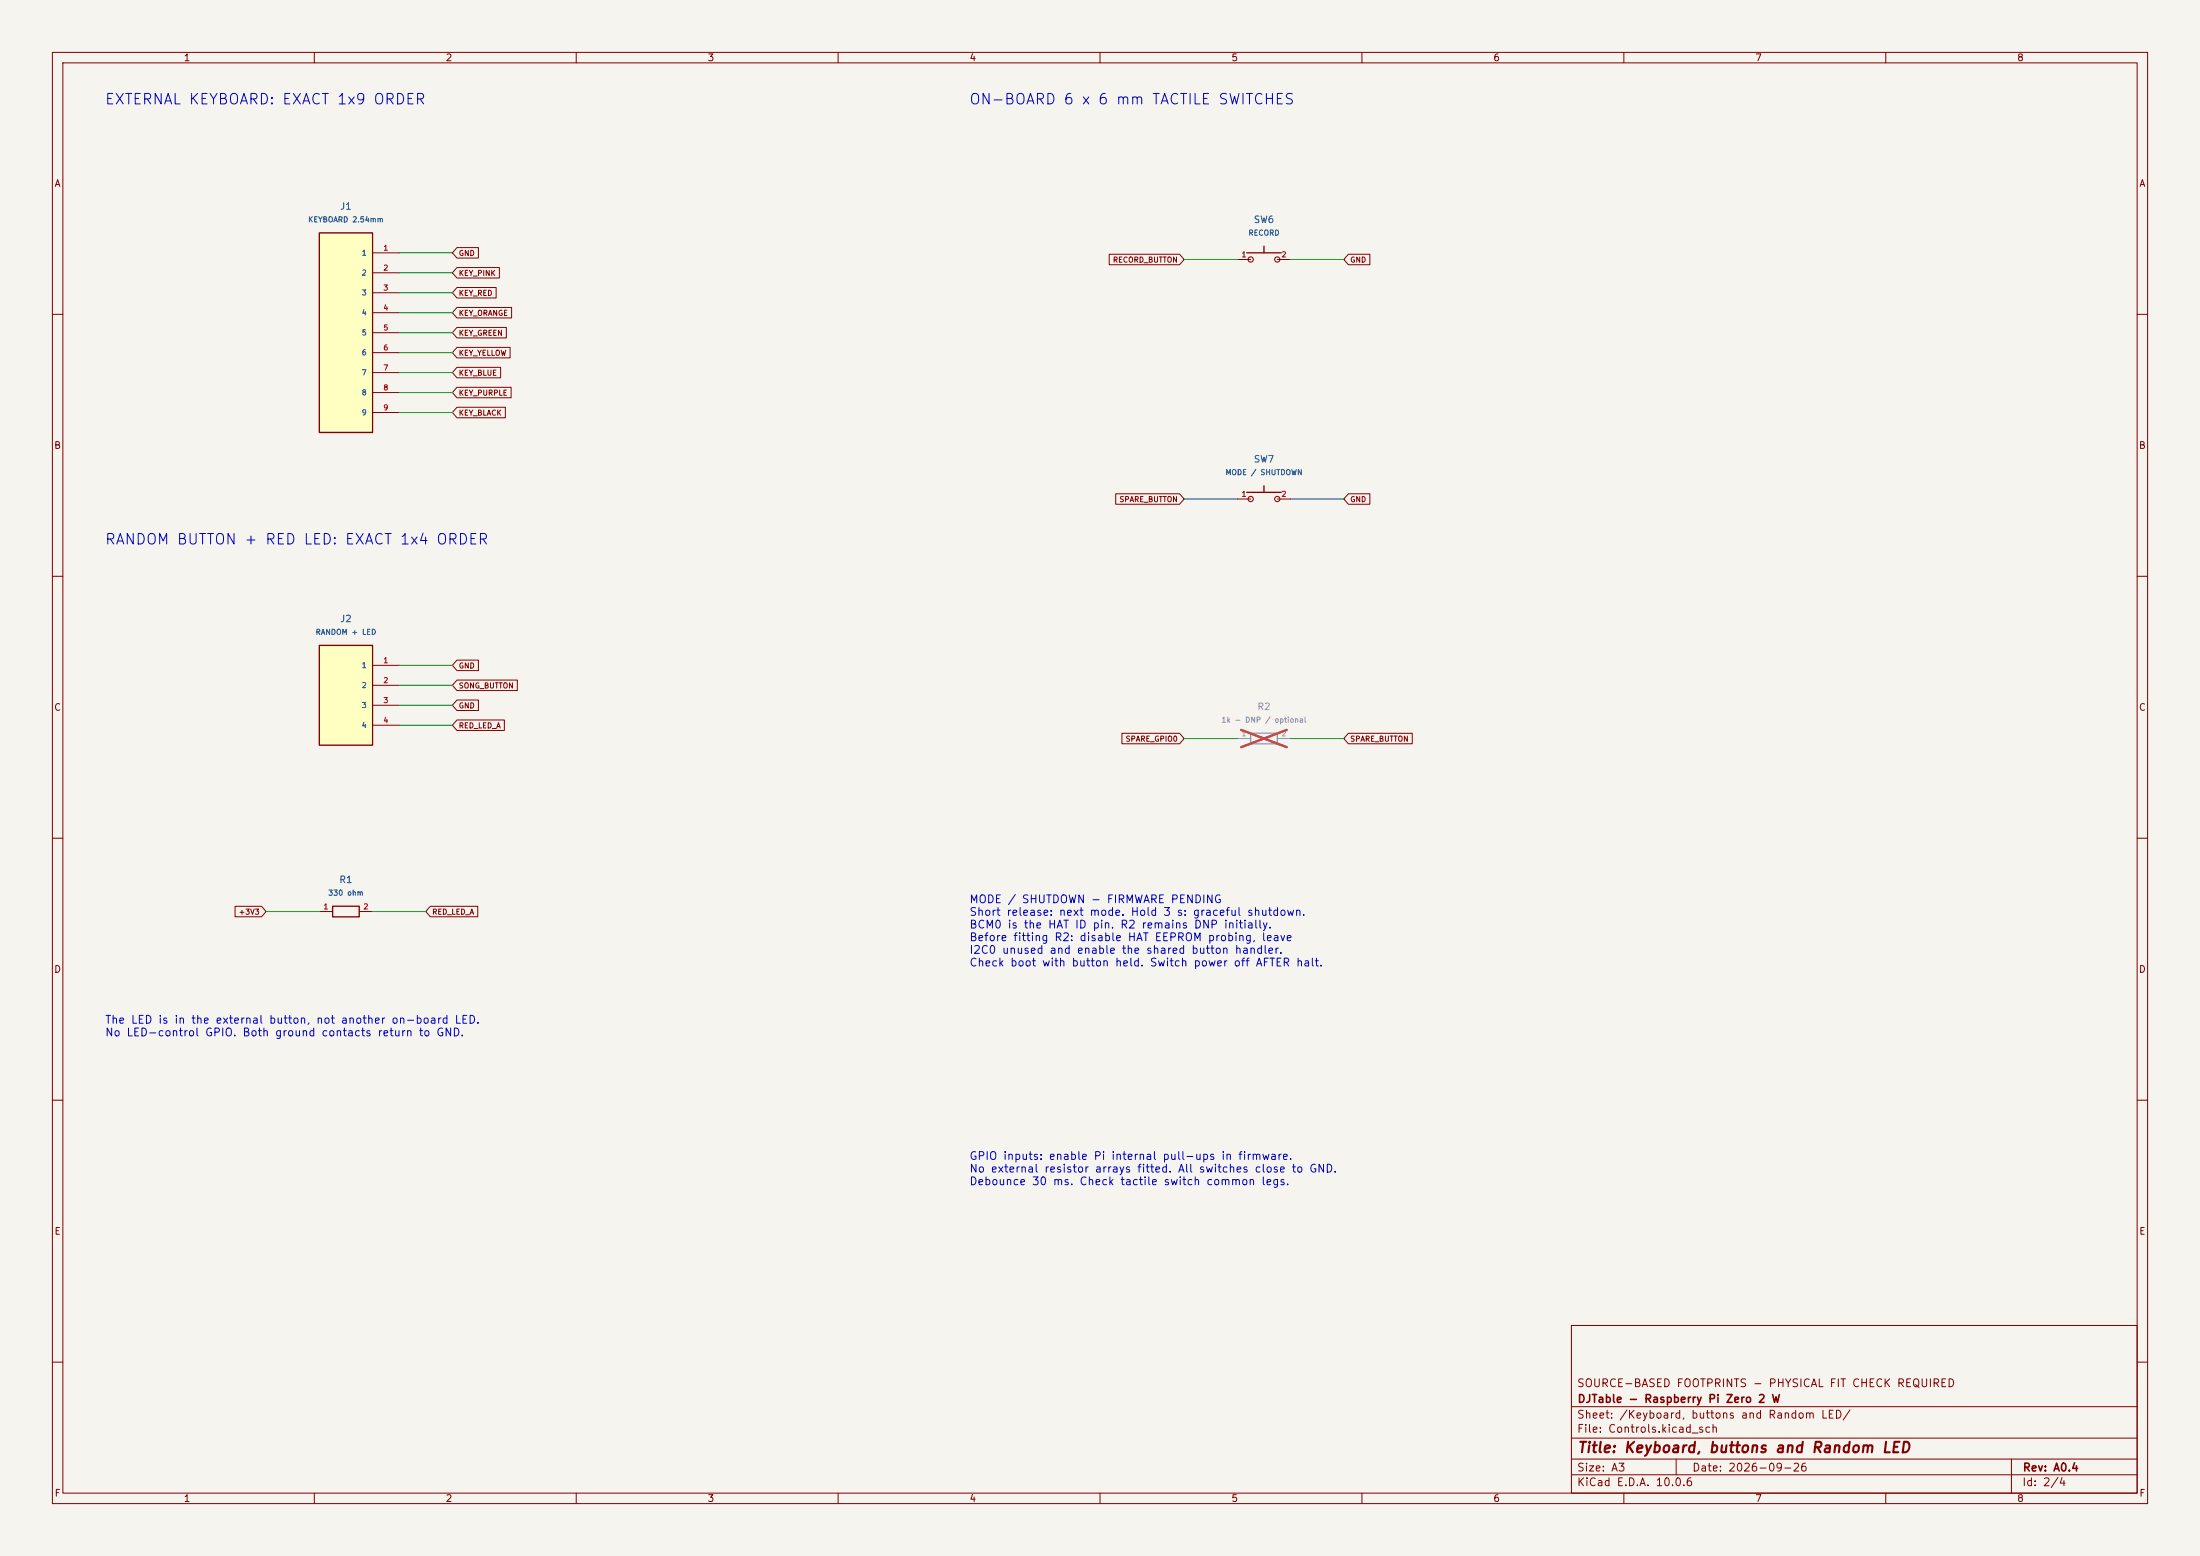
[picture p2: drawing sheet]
(kicad_sch
 (version 20260306)
 (generator "eeschema")
 (generator_version "10.0")
 (paper "A3")
 (title_block
  (title "Keyboard, buttons and Random LED")
  (date "2026-09-26")
  (rev "A0.4")
  (company "DJTable - Raspberry Pi Zero 2 W")
  (comment 1 "SOURCE-BASED FOOTPRINTS - PHYSICAL FIT CHECK REQUIRED"))
 (lib_symbols
  (symbol "DJTable:Header_4"
   (pin_names
    (offset 1.016)) (exclude_from_sim no) (in_bom yes) (on_board yes)
   (in_pos_files yes)
   (duplicate_pin_numbers_are_jumpers no)
   (property "Reference" "U" (at 0 12.525 0) (show_name no) (do_not_autoplace no) (effects (font (size 1.27 1.27))))
   (property "Value" "Header_4" (at 0 -12.525 0) (show_name no) (do_not_autoplace no) (effects (font (size 1.27 1.27))))
   (property "Footprint" "" (at 0 0 0) (show_name no) (do_not_autoplace no) (hide yes) (effects (font (size 1.27 1.27))))
   (property "Datasheet" "" (at 0 0 0) (show_name no) (do_not_autoplace no) (hide yes) (effects (font (size 1.27 1.27))))
   (property "Description" "" (at 0 0 0) (show_name no) (do_not_autoplace no) (hide yes) (effects (font (size 1.27 1.27))))
   (symbol "Header_4_0_1"
    (rectangle (start -5.08 9.525) (end 5.08 -9.525) (stroke (width 0.254) (type default)) (fill (type background))))
   (symbol "Header_4_1_1"
    (pin passive line (at 10.16 5.715 180) (length 5.08) (name "1" (effects (font (size 1 1)))) (number "1" (effects (font (size 1 1)))))
    (pin passive line (at 10.16 1.905 180) (length 5.08) (name "2" (effects (font (size 1 1)))) (number "2" (effects (font (size 1 1)))))
    (pin passive line (at 10.16 -1.905 180) (length 5.08) (name "3" (effects (font (size 1 1)))) (number "3" (effects (font (size 1 1)))))
    (pin passive line (at 10.16 -5.715 180) (length 5.08) (name "4" (effects (font (size 1 1)))) (number "4" (effects (font (size 1 1))))))
   (embedded_fonts no))
  (symbol "DJTable:Header_9"
   (pin_names
    (offset 1.016)) (exclude_from_sim no) (in_bom yes) (on_board yes)
   (in_pos_files yes)
   (duplicate_pin_numbers_are_jumpers no)
   (property "Reference" "U" (at 0 22.05 0) (show_name no) (do_not_autoplace no) (effects (font (size 1.27 1.27))))
   (property "Value" "Header_9" (at 0 -22.05 0) (show_name no) (do_not_autoplace no) (effects (font (size 1.27 1.27))))
   (property "Footprint" "" (at 0 0 0) (show_name no) (do_not_autoplace no) (hide yes) (effects (font (size 1.27 1.27))))
   (property "Datasheet" "" (at 0 0 0) (show_name no) (do_not_autoplace no) (hide yes) (effects (font (size 1.27 1.27))))
   (property "Description" "" (at 0 0 0) (show_name no) (do_not_autoplace no) (hide yes) (effects (font (size 1.27 1.27))))
   (symbol "Header_9_0_1"
    (rectangle (start -5.08 19.05) (end 5.08 -19.05) (stroke (width 0.254) (type default)) (fill (type background))))
   (symbol "Header_9_1_1"
    (pin passive line (at 10.16 15.24 180) (length 5.08) (name "1" (effects (font (size 1 1)))) (number "1" (effects (font (size 1 1)))))
    (pin passive line (at 10.16 11.43 180) (length 5.08) (name "2" (effects (font (size 1 1)))) (number "2" (effects (font (size 1 1)))))
    (pin passive line (at 10.16 7.62 180) (length 5.08) (name "3" (effects (font (size 1 1)))) (number "3" (effects (font (size 1 1)))))
    (pin passive line (at 10.16 3.81 180) (length 5.08) (name "4" (effects (font (size 1 1)))) (number "4" (effects (font (size 1 1)))))
    (pin passive line (at 10.16 0 180) (length 5.08) (name "5" (effects (font (size 1 1)))) (number "5" (effects (font (size 1 1)))))
    (pin passive line (at 10.16 -3.81 180) (length 5.08) (name "6" (effects (font (size 1 1)))) (number "6" (effects (font (size 1 1)))))
    (pin passive line (at 10.16 -7.62 180) (length 5.08) (name "7" (effects (font (size 1 1)))) (number "7" (effects (font (size 1 1)))))
    (pin passive line (at 10.16 -11.43 180) (length 5.08) (name "8" (effects (font (size 1 1)))) (number "8" (effects (font (size 1 1)))))
    (pin passive line (at 10.16 -15.24 180) (length 5.08) (name "9" (effects (font (size 1 1)))) (number "9" (effects (font (size 1 1))))))
   (embedded_fonts no))
  (symbol "DJTable:R"
   (pin_names
    (offset 1.016)) (exclude_from_sim no) (in_bom yes) (on_board yes)
   (in_pos_files yes)
   (duplicate_pin_numbers_are_jumpers no)
   (property "Reference" "U" (at 0 4.016 0) (show_name no) (do_not_autoplace no) (effects (font (size 1.27 1.27))))
   (property "Value" "R" (at 0 -4.016 0) (show_name no) (do_not_autoplace no) (effects (font (size 1.27 1.27))))
   (property "Footprint" "" (at 0 0 0) (show_name no) (do_not_autoplace no) (hide yes) (effects (font (size 1.27 1.27))))
   (property "Datasheet" "" (at 0 0 0) (show_name no) (do_not_autoplace no) (hide yes) (effects (font (size 1.27 1.27))))
   (property "Description" "" (at 0 0 0) (show_name no) (do_not_autoplace no) (hide yes) (effects (font (size 1.27 1.27))))
   (symbol "R_0_1"
    (rectangle (start -2.54 1.016) (end 2.54 -1.016) (stroke (width 0.254) (type default)) (fill (type none))))
   (symbol "R_1_1"
    (pin passive line (at -5.08 0 0) (length 2.54) (name "" (effects (font (size 1 1)))) (number "1" (effects (font (size 1 1)))))
    (pin passive line (at 5.08 0 180) (length 2.54) (name "" (effects (font (size 1 1)))) (number "2" (effects (font (size 1 1))))))
   (embedded_fonts no))
  (symbol "DJTable:SW_Push"
   (pin_names
    (offset 1.016)) (exclude_from_sim no) (in_bom yes) (on_board yes)
   (in_pos_files yes)
   (duplicate_pin_numbers_are_jumpers no)
   (property "Reference" "U" (at 0 5.54 0) (show_name no) (do_not_autoplace no) (effects (font (size 1.27 1.27))))
   (property "Value" "SW_Push" (at 0 -5.54 0) (show_name no) (do_not_autoplace no) (effects (font (size 1.27 1.27))))
   (property "Footprint" "" (at 0 0 0) (show_name no) (do_not_autoplace no) (hide yes) (effects (font (size 1.27 1.27))))
   (property "Datasheet" "" (at 0 0 0) (show_name no) (do_not_autoplace no) (hide yes) (effects (font (size 1.27 1.27))))
   (property "Description" "" (at 0 0 0) (show_name no) (do_not_autoplace no) (hide yes) (effects (font (size 1.27 1.27))))
   (symbol "SW_Push_0_1"
    (polyline (pts (xy -3.3 1.27) (xy 3.3 1.27)) (stroke (width 0.254) (type default)) (fill (type none)))
    (circle (center -2.54 0) (radius 0.5) (stroke (width 0.2) (type default)) (fill (type none)))
    (polyline (pts (xy 0 1.27) (xy 0 2.54)) (stroke (width 0.254) (type default)) (fill (type none)))
    (circle (center 2.54 0) (radius 0.5) (stroke (width 0.2) (type default)) (fill (type none))))
   (symbol "SW_Push_1_1"
    (pin passive line (at -5.08 0 0) (length 2.54) (name "" (effects (font (size 1 1)))) (number "1" (effects (font (size 1 1)))))
    (pin passive line (at 5.08 0 180) (length 2.54) (name "" (effects (font (size 1 1)))) (number "2" (effects (font (size 1 1))))))
   (embedded_fonts no)))
 (text "GPIO inputs: enable Pi internal pull-ups in firmware.\nNo external resistor arrays fitted. All switches close to GND.\nDebounce 30 ms. Check tactile switch common legs."
  (exclude_from_sim no)
  (at 185 220 0)
  (effects (font (size 1.5 1.5)) (justify left top)))
 (text "EXTERNAL KEYBOARD: EXACT 1x9 ORDER"
  (exclude_from_sim no)
  (at 20 18 0)
  (effects (font (size 2 2)) (justify left top)))
 (text "MODE / SHUTDOWN - FIRMWARE PENDING\nShort release: next mode. Hold 3 s: graceful shutdown.\nBCM0 is the HAT ID pin. R2 remains DNP initially.\nBefore fitting R2: disable HAT EEPROM probing, leave\nI2C0 unused and enable the shared button handler.\nCheck boot with button held. Switch power off AFTER halt."
  (exclude_from_sim no)
  (at 185 171 0)
  (effects (font (size 1.5 1.5)) (justify left top)))
 (text "ON-BOARD 6 x 6 mm TACTILE SWITCHES"
  (exclude_from_sim no)
  (at 185 18 0)
  (effects (font (size 2 2)) (justify left top)))
 (text "RANDOM BUTTON + RED LED: EXACT 1x4 ORDER"
  (exclude_from_sim no)
  (at 20 102 0)
  (effects (font (size 2 2)) (justify left top)))
 (text "The LED is in the external button, not another on-board LED.\nNo LED-control GPIO. Both ground contacts return to GND."
  (exclude_from_sim no)
  (at 20 194 0)
  (effects (font (size 1.5 1.5)) (justify left top)))
 (wire
  (pts (xy 236.22 95.25) (xy 226.06 95.25))
  (stroke (width 0) (type default)))
 (wire
  (pts (xy 60.96 173.99) (xy 50.8 173.99))
  (stroke (width 0) (type default)))
 (wire
  (pts (xy 76.2 63.5) (xy 86.36 63.5))
  (stroke (width 0) (type default)))
 (wire
  (pts (xy 246.38 49.53) (xy 256.54 49.53))
  (stroke (width 0) (type default)))
 (wire
  (pts (xy 71.12 173.99) (xy 81.28 173.99))
  (stroke (width 0) (type default)))
 (wire
  (pts (xy 76.2 55.88) (xy 86.36 55.88))
  (stroke (width 0) (type default)))
 (wire
  (pts (xy 246.38 140.97) (xy 256.54 140.97))
  (stroke (width 0) (type default)))
 (wire
  (pts (xy 76.2 134.62) (xy 86.36 134.62))
  (stroke (width 0) (type default)))
 (wire
  (pts (xy 76.2 52.07) (xy 86.36 52.07))
  (stroke (width 0) (type default)))
 (wire
  (pts (xy 76.2 138.43) (xy 86.36 138.43))
  (stroke (width 0) (type default)))
 (wire
  (pts (xy 76.2 127) (xy 86.36 127))
  (stroke (width 0) (type default)))
 (wire
  (pts (xy 76.2 48.26) (xy 86.36 48.26))
  (stroke (width 0) (type default)))
 (wire
  (pts (xy 236.22 140.97) (xy 226.06 140.97))
  (stroke (width 0) (type default)))
 (wire
  (pts (xy 76.2 78.74) (xy 86.36 78.74))
  (stroke (width 0) (type default)))
 (wire
  (pts (xy 76.2 74.93) (xy 86.36 74.93))
  (stroke (width 0) (type default)))
 (wire
  (pts (xy 236.22 49.53) (xy 226.06 49.53))
  (stroke (width 0) (type default)))
 (wire
  (pts (xy 246.38 95.25) (xy 256.54 95.25))
  (stroke (width 0) (type default)))
 (wire
  (pts (xy 76.2 130.81) (xy 86.36 130.81))
  (stroke (width 0) (type default)))
 (wire
  (pts (xy 76.2 67.31) (xy 86.36 67.31))
  (stroke (width 0) (type default)))
 (wire
  (pts (xy 76.2 71.12) (xy 86.36 71.12))
  (stroke (width 0) (type default)))
 (wire
  (pts (xy 76.2 59.69) (xy 86.36 59.69))
  (stroke (width 0) (type default)))
 (global_label "RECORD_BUTTON"
  (shape input)
  (at 226.06 49.53 180)
  (effects (font (size 1 1)) (justify right))
  (property "Intersheetrefs" "${INTERSHEET_REFS}" (at 226.06 49.53 0) (hide yes) (show_name no) (do_not_autoplace no) (effects (font (size 1.27 1.27)))))
 (global_label "KEY_RED"
  (shape input)
  (at 86.36 55.88 0)
  (effects (font (size 1 1)) (justify left))
  (property "Intersheetrefs" "${INTERSHEET_REFS}" (at 86.36 55.88 0) (hide yes) (show_name no) (do_not_autoplace no) (effects (font (size 1.27 1.27)))))
 (global_label "KEY_PURPLE"
  (shape input)
  (at 86.36 74.93 0)
  (effects (font (size 1 1)) (justify left))
  (property "Intersheetrefs" "${INTERSHEET_REFS}" (at 86.36 74.93 0) (hide yes) (show_name no) (do_not_autoplace no) (effects (font (size 1.27 1.27)))))
 (global_label "+3V3"
  (shape input)
  (at 50.8 173.99 180)
  (effects (font (size 1 1)) (justify right))
  (property "Intersheetrefs" "${INTERSHEET_REFS}" (at 50.8 173.99 0) (hide yes) (show_name no) (do_not_autoplace no) (effects (font (size 1.27 1.27)))))
 (global_label "SPARE_BUTTON"
  (shape input)
  (at 226.06 95.25 180)
  (effects (font (size 1 1)) (justify right))
  (property "Intersheetrefs" "${INTERSHEET_REFS}" (at 226.06 95.25 0) (hide yes) (show_name no) (do_not_autoplace no) (effects (font (size 1.27 1.27)))))
 (global_label "KEY_GREEN"
  (shape input)
  (at 86.36 63.5 0)
  (effects (font (size 1 1)) (justify left))
  (property "Intersheetrefs" "${INTERSHEET_REFS}" (at 86.36 63.5 0) (hide yes) (show_name no) (do_not_autoplace no) (effects (font (size 1.27 1.27)))))
 (global_label "KEY_BLUE"
  (shape input)
  (at 86.36 71.12 0)
  (effects (font (size 1 1)) (justify left))
  (property "Intersheetrefs" "${INTERSHEET_REFS}" (at 86.36 71.12 0) (hide yes) (show_name no) (do_not_autoplace no) (effects (font (size 1.27 1.27)))))
 (global_label "KEY_YELLOW"
  (shape input)
  (at 86.36 67.31 0)
  (effects (font (size 1 1)) (justify left))
  (property "Intersheetrefs" "${INTERSHEET_REFS}" (at 86.36 67.31 0) (hide yes) (show_name no) (do_not_autoplace no) (effects (font (size 1.27 1.27)))))
 (global_label "KEY_PINK"
  (shape input)
  (at 86.36 52.07 0)
  (effects (font (size 1 1)) (justify left))
  (property "Intersheetrefs" "${INTERSHEET_REFS}" (at 86.36 52.07 0) (hide yes) (show_name no) (do_not_autoplace no) (effects (font (size 1.27 1.27)))))
 (global_label "RED_LED_A"
  (shape input)
  (at 81.28 173.99 0)
  (effects (font (size 1 1)) (justify left))
  (property "Intersheetrefs" "${INTERSHEET_REFS}" (at 81.28 173.99 0) (hide yes) (show_name no) (do_not_autoplace no) (effects (font (size 1.27 1.27)))))
 (global_label "GND"
  (shape input)
  (at 86.36 134.62 0)
  (effects (font (size 1 1)) (justify left))
  (property "Intersheetrefs" "${INTERSHEET_REFS}" (at 86.36 134.62 0) (hide yes) (show_name no) (do_not_autoplace no) (effects (font (size 1.27 1.27)))))
 (global_label "RED_LED_A"
  (shape input)
  (at 86.36 138.43 0)
  (effects (font (size 1 1)) (justify left))
  (property "Intersheetrefs" "${INTERSHEET_REFS}" (at 86.36 138.43 0) (hide yes) (show_name no) (do_not_autoplace no) (effects (font (size 1.27 1.27)))))
 (global_label "GND"
  (shape input)
  (at 256.54 49.53 0)
  (effects (font (size 1 1)) (justify left))
  (property "Intersheetrefs" "${INTERSHEET_REFS}" (at 256.54 49.53 0) (hide yes) (show_name no) (do_not_autoplace no) (effects (font (size 1.27 1.27)))))
 (global_label "SONG_BUTTON"
  (shape input)
  (at 86.36 130.81 0)
  (effects (font (size 1 1)) (justify left))
  (property "Intersheetrefs" "${INTERSHEET_REFS}" (at 86.36 130.81 0) (hide yes) (show_name no) (do_not_autoplace no) (effects (font (size 1.27 1.27)))))
 (global_label "SPARE_BUTTON"
  (shape input)
  (at 256.54 140.97 0)
  (effects (font (size 1 1)) (justify left))
  (property "Intersheetrefs" "${INTERSHEET_REFS}" (at 256.54 140.97 0) (hide yes) (show_name no) (do_not_autoplace no) (effects (font (size 1.27 1.27)))))
 (global_label "SPARE_GPIO0"
  (shape input)
  (at 226.06 140.97 180)
  (effects (font (size 1 1)) (justify right))
  (property "Intersheetrefs" "${INTERSHEET_REFS}" (at 226.06 140.97 0) (hide yes) (show_name no) (do_not_autoplace no) (effects (font (size 1.27 1.27)))))
 (global_label "GND"
  (shape input)
  (at 86.36 127 0)
  (effects (font (size 1 1)) (justify left))
  (property "Intersheetrefs" "${INTERSHEET_REFS}" (at 86.36 127 0) (hide yes) (show_name no) (do_not_autoplace no) (effects (font (size 1.27 1.27)))))
 (global_label "KEY_ORANGE"
  (shape input)
  (at 86.36 59.69 0)
  (effects (font (size 1 1)) (justify left))
  (property "Intersheetrefs" "${INTERSHEET_REFS}" (at 86.36 59.69 0) (hide yes) (show_name no) (do_not_autoplace no) (effects (font (size 1.27 1.27)))))
 (global_label "GND"
  (shape input)
  (at 256.54 95.25 0)
  (effects (font (size 1 1)) (justify left))
  (property "Intersheetrefs" "${INTERSHEET_REFS}" (at 256.54 95.25 0) (hide yes) (show_name no) (do_not_autoplace no) (effects (font (size 1.27 1.27)))))
 (global_label "KEY_BLACK"
  (shape input)
  (at 86.36 78.74 0)
  (effects (font (size 1 1)) (justify left))
  (property "Intersheetrefs" "${INTERSHEET_REFS}" (at 86.36 78.74 0) (hide yes) (show_name no) (do_not_autoplace no) (effects (font (size 1.27 1.27)))))
 (global_label "GND"
  (shape input)
  (at 86.36 48.26 0)
  (effects (font (size 1 1)) (justify left))
  (property "Intersheetrefs" "${INTERSHEET_REFS}" (at 86.36 48.26 0) (hide yes) (show_name no) (do_not_autoplace no) (effects (font (size 1.27 1.27)))))
 (symbol
  (lib_id "DJTable:Header_4")
  (at 66.04 132.715 0)
  (unit 1)
  (body_style 1)
  (exclude_from_sim no)
  (in_bom yes)
  (on_board yes)
  (in_pos_files yes)
  (dnp no)
  (property "Reference" "J2" (at 66.04 118.11 0) (show_name no) (do_not_autoplace no) (effects (font (size 1.27 1.27))))
  (property "Value" "RANDOM + LED" (at 66.04 120.65 0) (show_name no) (do_not_autoplace no) (effects (font (size 1 1))))
  (property "Footprint" "DJTable:PinHeader_1x04_P2.54mm_Vertical" (at 66.04 132.715 0) (hide yes) (show_name no) (do_not_autoplace no) (effects (font (size 1.27 1.27))))
  (property "Datasheet" "" (at 66.04 132.715 0) (hide yes) (show_name no) (do_not_autoplace no) (effects (font (size 1.27 1.27))))
  (property "Description" "" (at 66.04 132.715 0) (show_name no) (do_not_autoplace no) (effects (font (size 1.27 1.27))))
  (property "Assembly_Note" "1 switch GND; 2 switch signal; 3 LED cathode/GND; 4 LED anode." (at 66.04 132.715 0) (hide yes) (show_name no) (do_not_autoplace no) (effects (font (size 1.27 1.27))))
  (pin "1")
  (pin "2")
  (pin "3")
  (pin "4"))
 (symbol
  (lib_id "DJTable:SW_Push")
  (at 241.3 49.53 0)
  (unit 1)
  (body_style 1)
  (exclude_from_sim no)
  (in_bom yes)
  (on_board yes)
  (in_pos_files yes)
  (dnp no)
  (property "Reference" "SW6" (at 241.3 41.91 0) (show_name no) (do_not_autoplace no) (effects (font (size 1.27 1.27))))
  (property "Value" "RECORD" (at 241.3 44.45 0) (show_name no) (do_not_autoplace no) (effects (font (size 1 1))))
  (property "Footprint" "DJTable:SW_PUSH_6mm" (at 241.3 49.53 0) (hide yes) (show_name no) (do_not_autoplace no) (effects (font (size 1.27 1.27))))
  (property "Datasheet" "" (at 241.3 49.53 0) (hide yes) (show_name no) (do_not_autoplace no) (effects (font (size 1.27 1.27))))
  (property "Description" "" (at 241.3 49.53 0) (show_name no) (do_not_autoplace no) (effects (font (size 1.27 1.27))))
  (property "Assembly_Note" "6x6 mm body; library pad spacing 6.5 x 4.5 mm. Verify actual legs." (at 241.3 49.53 0) (hide yes) (show_name no) (do_not_autoplace no) (effects (font (size 1.27 1.27))))
  (pin "1")
  (pin "2"))
 (symbol
  (lib_id "DJTable:R")
  (at 66.04 173.99 0)
  (unit 1)
  (body_style 1)
  (exclude_from_sim no)
  (in_bom yes)
  (on_board yes)
  (in_pos_files yes)
  (dnp no)
  (property "Reference" "R1" (at 66.04 167.894 0) (show_name no) (do_not_autoplace no) (effects (font (size 1.27 1.27))))
  (property "Value" "330 ohm" (at 66.04 170.434 0) (show_name no) (do_not_autoplace no) (effects (font (size 1 1))))
  (property "Footprint" "DJTable:R_1206_3216Metric_Pad1.30x1.75mm_HandSolder" (at 66.04 173.99 0) (hide yes) (show_name no) (do_not_autoplace no) (effects (font (size 1.27 1.27))))
  (property "Datasheet" "" (at 66.04 173.99 0) (hide yes) (show_name no) (do_not_autoplace no) (effects (font (size 1.27 1.27))))
  (property "Description" "" (at 66.04 173.99 0) (show_name no) (do_not_autoplace no) (effects (font (size 1.27 1.27))))
  (property "Assembly_Note" "Red LED assumed Vf 1.8-2.2 V: about 3.3-4.5 mA. Always on with 3.3 V." (at 66.04 173.99 0) (hide yes) (show_name no) (do_not_autoplace no) (effects (font (size 1.27 1.27))))
  (pin "1")
  (pin "2"))
 (symbol
  (lib_id "DJTable:Header_9")
  (at 66.04 63.5 0)
  (unit 1)
  (body_style 1)
  (exclude_from_sim no)
  (in_bom yes)
  (on_board yes)
  (in_pos_files yes)
  (dnp no)
  (property "Reference" "J1" (at 66.04 39.37 0) (show_name no) (do_not_autoplace no) (effects (font (size 1.27 1.27))))
  (property "Value" "KEYBOARD 2.54mm" (at 66.04 41.91 0) (show_name no) (do_not_autoplace no) (effects (font (size 1 1))))
  (property "Footprint" "DJTable:PinHeader_1x09_P2.54mm_Vertical" (at 66.04 63.5 0) (hide yes) (show_name no) (do_not_autoplace no) (effects (font (size 1.27 1.27))))
  (property "Datasheet" "" (at 66.04 63.5 0) (hide yes) (show_name no) (do_not_autoplace no) (effects (font (size 1.27 1.27))))
  (property "Description" "" (at 66.04 63.5 0) (show_name no) (do_not_autoplace no) (effects (font (size 1.27 1.27))))
  (property "Assembly_Note" "1 GND; 2 pink; 3 red; 4 orange; 5 green; 6 yellow; 7 blue; 8 purple; 9 black." (at 66.04 63.5 0) (hide yes) (show_name no) (do_not_autoplace no) (effects (font (size 1.27 1.27))))
  (pin "1")
  (pin "2")
  (pin "3")
  (pin "4")
  (pin "5")
  (pin "6")
  (pin "7")
  (pin "8")
  (pin "9"))
 (symbol
  (lib_id "DJTable:R")
  (at 241.3 140.97 0)
  (unit 1)
  (body_style 1)
  (exclude_from_sim no)
  (in_bom yes)
  (on_board yes)
  (in_pos_files yes)
  (dnp yes)
  (property "Reference" "R2" (at 241.3 134.874 0) (show_name no) (do_not_autoplace no) (effects (font (size 1.27 1.27))))
  (property "Value" "1k - DNP / optional" (at 241.3 137.414 0) (show_name no) (do_not_autoplace no) (effects (font (size 1 1))))
  (property "Footprint" "DJTable:R_1206_3216Metric_Pad1.30x1.75mm_HandSolder" (at 241.3 140.97 0) (hide yes) (show_name no) (do_not_autoplace no) (effects (font (size 1.27 1.27))))
  (property "Datasheet" "" (at 241.3 140.97 0) (hide yes) (show_name no) (do_not_autoplace no) (effects (font (size 1.27 1.27))))
  (property "Description" "" (at 241.3 140.97 0) (show_name no) (do_not_autoplace no) (effects (font (size 1.27 1.27))))
  (property "Assembly_Note" "Populate to enable spare button on BCM0 / physical 27. Non-HAT use only." (at 241.3 140.97 0) (hide yes) (show_name no) (do_not_autoplace no) (effects (font (size 1.27 1.27))))
  (pin "1")
  (pin "2"))
 (symbol
  (lib_id "DJTable:SW_Push")
  (at 241.3 95.25 0)
  (unit 1)
  (body_style 1)
  (exclude_from_sim no)
  (in_bom yes)
  (on_board yes)
  (in_pos_files yes)
  (dnp no)
  (property "Reference" "SW7" (at 241.3 87.63 0) (show_name no) (do_not_autoplace no) (effects (font (size 1.27 1.27))))
  (property "Value" "MODE / SHUTDOWN" (at 241.3 90.17 0) (show_name no) (do_not_autoplace no) (effects (font (size 1 1))))
  (property "Footprint" "DJTable:SW_PUSH_6mm" (at 241.3 95.25 0) (hide yes) (show_name no) (do_not_autoplace no) (effects (font (size 1.27 1.27))))
  (property "Datasheet" "" (at 241.3 95.25 0) (hide yes) (show_name no) (do_not_autoplace no) (effects (font (size 1.27 1.27))))
  (property "Description" "" (at 241.3 95.25 0) (show_name no) (do_not_autoplace no) (effects (font (size 1.27 1.27))))
  (property "Assembly_Note" "Planned: short release cycles mode; hold 3 seconds requests graceful shutdown. Handler not enabled yet." (at 241.3 95.25 0) (hide yes) (show_name no) (do_not_autoplace no) (effects (font (size 1.27 1.27))))
  (pin "1")
  (pin "2")))
